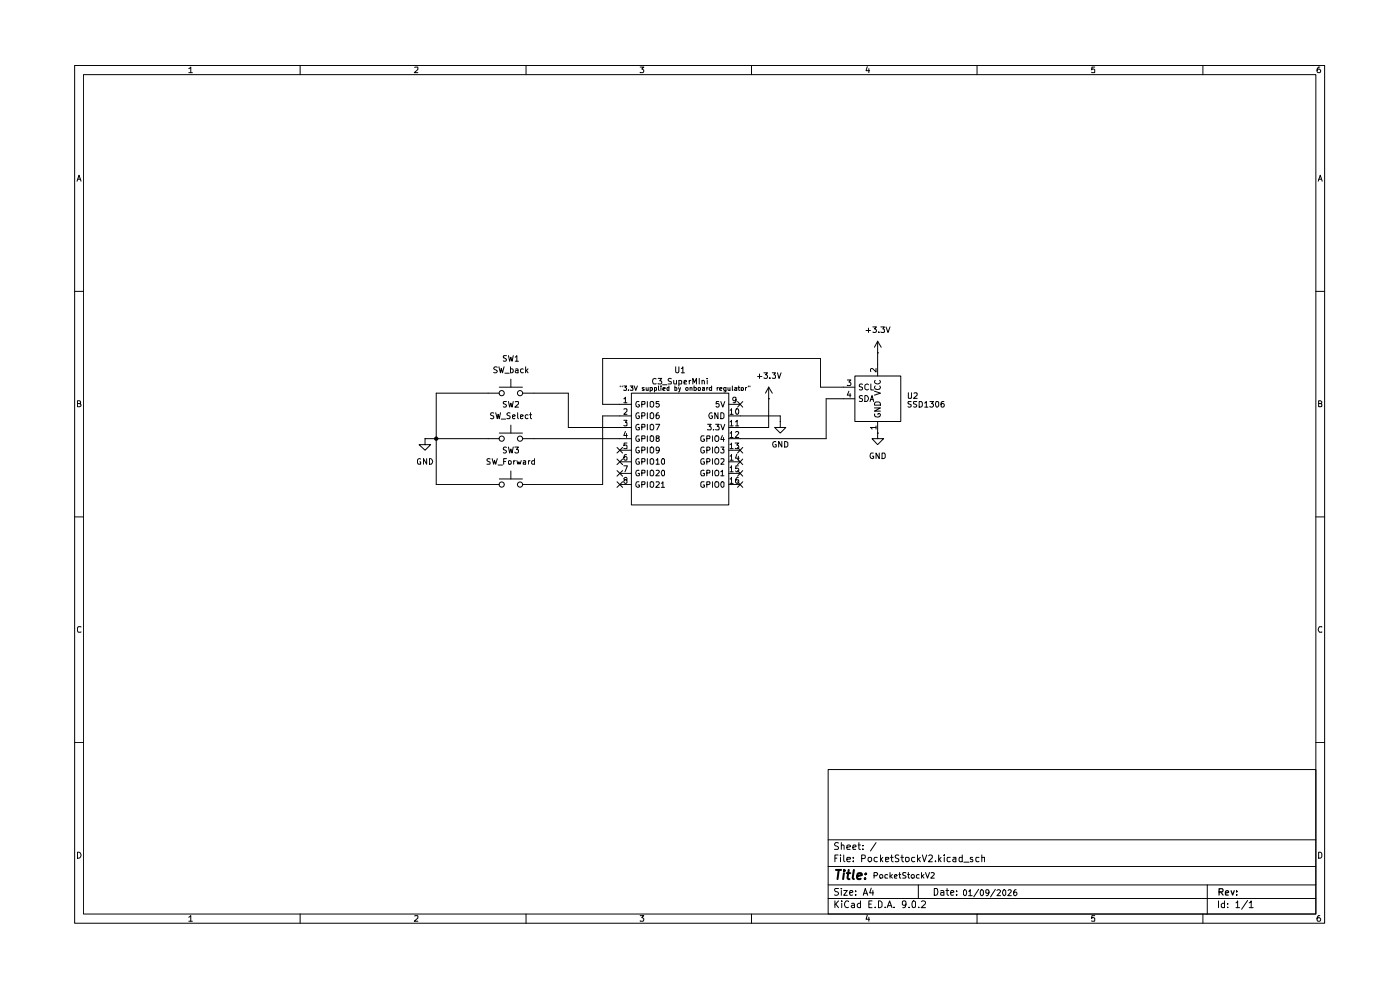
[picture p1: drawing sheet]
(kicad_sch
 (version 20250114)
 (generator "eeschema")
 (generator_version "9.0")
 (paper "A4")
 (lib_symbols
  (symbol "Switch:SW_Push"
   (pin_numbers (hide yes))
   (pin_names
    (offset 1.016) (hide yes)) (exclude_from_sim no) (in_bom yes) (on_board yes)
   (property "Reference" "SW" (at 1.27 2.54 0) (effects (font (size 1.27 1.27)) (justify left)))
   (property "Value" "SW_Push" (at 0 -1.524 0) (effects (font (size 1.27 1.27))))
   (property "Footprint" "" (at 0 5.08 0) (effects (font (size 1.27 1.27)) (hide yes)))
   (property "Datasheet" "~" (at 0 5.08 0) (effects (font (size 1.27 1.27)) (hide yes)))
   (property "Description" "Push button switch, generic, two pins" (at 0 0 0) (effects (font (size 1.27 1.27)) (hide yes)))
   (symbol "SW_Push_0_1"
    (circle (center -2.032 0) (radius 0.508) (stroke (width 0) (type default)) (fill (type none)))
    (polyline (pts (xy 0 1.27) (xy 0 3.048)) (stroke (width 0) (type default)) (fill (type none)))
    (circle (center 2.032 0) (radius 0.508) (stroke (width 0) (type default)) (fill (type none)))
    (polyline (pts (xy 2.54 1.27) (xy -2.54 1.27)) (stroke (width 0) (type default)) (fill (type none)))
    (pin passive line (at -5.08 0 0) (length 2.54) (name "1" (effects (font (size 1.27 1.27)))) (number "1" (effects (font (size 1.27 1.27)))))
    (pin passive line (at 5.08 0 180) (length 2.54) (name "2" (effects (font (size 1.27 1.27)))) (number "2" (effects (font (size 1.27 1.27))))))
   (embedded_fonts no))
  (symbol "esp_32:SSD1306" (exclude_from_sim no) (in_bom yes) (on_board yes)
   (property "Reference" "U" (at 0 0 0) (effects (font (size 1.27 1.27))))
   (property "Value" "" (at 0 0 0) (effects (font (size 1.27 1.27))))
   (property "Footprint" "" (at 0 0 0) (effects (font (size 1.27 1.27)) (hide yes)))
   (property "Datasheet" "" (at 0 0 0) (effects (font (size 1.27 1.27)) (hide yes)))
   (property "Description" "" (at 0 0 0) (effects (font (size 1.27 1.27)) (hide yes)))
   (symbol "SSD1306_1_1"
    (text_box "" (at -5.08 5.08 0) (size 10.16 -10.16)
    (margins 1.016 1.016 1.016 1.016) (stroke (width 0) (type solid)) (fill (type none)) (effects (font (size 1.27 1.27)) (justify left top)))
    (pin bidirectional line (at -7.62 2.54 0) (length 2.54) (name "SCL" (effects (font (size 1.27 1.27)))) (number "3" (effects (font (size 1.27 1.27)))))
    (pin bidirectional line (at -7.62 0 0) (length 2.54) (name "SDA" (effects (font (size 1.27 1.27)))) (number "4" (effects (font (size 1.27 1.27)))))
    (pin power_in line (at 0 7.62 270) (length 2.54) (name "VCC" (effects (font (size 1.27 1.27)))) (number "2" (effects (font (size 1.27 1.27)))))
    (pin power_in line (at 0 -7.62 90) (length 2.54) (name "GND" (effects (font (size 1.27 1.27)))) (number "1" (effects (font (size 1.27 1.27))))))
   (embedded_fonts no))
  (symbol "esp_32:esp32_c3_supermini" (exclude_from_sim no) (in_bom yes) (on_board yes)
   (property "Reference" "U1" (at 0.635 17.78 0) (effects (font (size 1.27 1.27))))
   (property "Value" "C3_SuperMIni" (at 0.635 15.24 0) (effects (font (size 1.27 1.27))))
   (property "Footprint" "" (at 0 0 0) (effects (font (size 1.27 1.27)) (hide yes)))
   (property "Datasheet" "" (at 0 0 0) (effects (font (size 1.27 1.27)) (hide yes)))
   (property "Description" "" (at 0 0 0) (effects (font (size 1.27 1.27)) (hide yes)))
   (symbol "esp32_c3_supermini_0_1"
    (rectangle (start -10.16 12.7) (end 11.43 -12.065) (stroke (width 0) (type default)) (fill (type none))))
   (symbol "esp32_c3_supermini_1_1"
    (pin bidirectional line (at -12.7 10.16 0) (length 2.54) (name "GPIO5" (effects (font (size 1.27 1.27)))) (number "1" (effects (font (size 1.27 1.27)))))
    (pin bidirectional line (at -12.7 7.62 0) (length 2.54) (name "GPIO6" (effects (font (size 1.27 1.27)))) (number "2" (effects (font (size 1.27 1.27)))))
    (pin bidirectional line (at -12.7 5.08 0) (length 2.54) (name "GPIO7" (effects (font (size 1.27 1.27)))) (number "3" (effects (font (size 1.27 1.27)))))
    (pin bidirectional line (at -12.7 2.54 0) (length 2.54) (name "GPIO8" (effects (font (size 1.27 1.27)))) (number "4" (effects (font (size 1.27 1.27)))))
    (pin bidirectional line (at -12.7 0 0) (length 2.54) (name "GPIO9" (effects (font (size 1.27 1.27)))) (number "5" (effects (font (size 1.27 1.27)))))
    (pin bidirectional line (at -12.7 -2.54 0) (length 2.54) (name "GPIO10" (effects (font (size 1.27 1.27)))) (number "6" (effects (font (size 1.27 1.27)))))
    (pin bidirectional line (at -12.7 -5.08 0) (length 2.54) (name "GPIO20" (effects (font (size 1.27 1.27)))) (number "7" (effects (font (size 1.27 1.27)))))
    (pin bidirectional line (at -12.7 -7.62 0) (length 2.54) (name "GPIO21" (effects (font (size 1.27 1.27)))) (number "8" (effects (font (size 1.27 1.27)))))
    (pin power_in line (at 13.97 10.16 180) (length 2.54) (name "5V" (effects (font (size 1.27 1.27)))) (number "9" (effects (font (size 1.27 1.27)))))
    (pin power_in line (at 13.97 7.62 180) (length 2.54) (name "GND" (effects (font (size 1.27 1.27)))) (number "10" (effects (font (size 1.27 1.27)))))
    (pin passive line (at 13.97 5.08 180) (length 2.54) (name "3.3V" (effects (font (size 1.27 1.27)))) (number "11" (effects (font (size 1.27 1.27)))))
    (pin bidirectional line (at 13.97 2.54 180) (length 2.54) (name "GPIO4" (effects (font (size 1.27 1.27)))) (number "12" (effects (font (size 1.27 1.27)))))
    (pin bidirectional line (at 13.97 0 180) (length 2.54) (name "GPIO3" (effects (font (size 1.27 1.27)))) (number "13" (effects (font (size 1.27 1.27)))))
    (pin bidirectional line (at 13.97 -2.54 180) (length 2.54) (name "GPIO2" (effects (font (size 1.27 1.27)))) (number "14" (effects (font (size 1.27 1.27)))))
    (pin bidirectional line (at 13.97 -5.08 180) (length 2.54) (name "GPIO1" (effects (font (size 1.27 1.27)))) (number "15" (effects (font (size 1.27 1.27)))))
    (pin bidirectional line (at 13.97 -7.62 180) (length 2.54) (name "GPIO0" (effects (font (size 1.27 1.27)))) (number "16" (effects (font (size 1.27 1.27))))))
   (embedded_fonts no))
  (symbol "power:+3.3V"
   (power)
   (pin_numbers (hide yes))
   (pin_names
    (offset 0) (hide yes)) (exclude_from_sim no) (in_bom yes) (on_board yes)
   (property "Reference" "#PWR" (at 0 -3.81 0) (effects (font (size 1.27 1.27)) (hide yes)))
   (property "Value" "+3.3V" (at 0 3.556 0) (effects (font (size 1.27 1.27))))
   (property "Footprint" "" (at 0 0 0) (effects (font (size 1.27 1.27)) (hide yes)))
   (property "Datasheet" "" (at 0 0 0) (effects (font (size 1.27 1.27)) (hide yes)))
   (property "Description" "Power symbol creates a global label with name \"+3.3V\"" (at 0 0 0) (effects (font (size 1.27 1.27)) (hide yes)))
   (symbol "+3.3V_0_1"
    (polyline (pts (xy -0.762 1.27) (xy 0 2.54)) (stroke (width 0) (type default)) (fill (type none)))
    (polyline (pts (xy 0 2.54) (xy 0.762 1.27)) (stroke (width 0) (type default)) (fill (type none)))
    (polyline (pts (xy 0 0) (xy 0 2.54)) (stroke (width 0) (type default)) (fill (type none))))
   (symbol "+3.3V_1_1"
    (pin power_in line (at 0 0 90) (length 0) (name "~" (effects (font (size 1.27 1.27)))) (number "1" (effects (font (size 1.27 1.27))))))
   (embedded_fonts no))
  (symbol "power:GND"
   (power)
   (pin_numbers (hide yes))
   (pin_names
    (offset 0) (hide yes)) (exclude_from_sim no) (in_bom yes) (on_board yes)
   (property "Reference" "#PWR" (at 0 -6.35 0) (effects (font (size 1.27 1.27)) (hide yes)))
   (property "Value" "GND" (at 0 -3.81 0) (effects (font (size 1.27 1.27))))
   (property "Footprint" "" (at 0 0 0) (effects (font (size 1.27 1.27)) (hide yes)))
   (property "Datasheet" "" (at 0 0 0) (effects (font (size 1.27 1.27)) (hide yes)))
   (property "Description" "Power symbol creates a global label with name \"GND\" , ground" (at 0 0 0) (effects (font (size 1.27 1.27)) (hide yes)))
   (symbol "GND_0_1"
    (polyline (pts (xy 0 0) (xy 0 -1.27) (xy 1.27 -1.27) (xy 0 -2.54) (xy -1.27 -1.27) (xy 0 -1.27)) (stroke (width 0) (type default)) (fill (type none))))
   (symbol "GND_1_1"
    (pin power_in line (at 0 0 270) (length 0) (name "~" (effects (font (size 1.27 1.27)))) (number "1" (effects (font (size 1.27 1.27))))))
   (embedded_fonts no)))
 (text "01/09/2026"
  (exclude_from_sim no)
  (at 212.852 193.548 0)
  (effects (font (size 1.27 1.27))))
 (text "PocketStockV2\n"
  (exclude_from_sim no)
  (at 193.802 189.738 0)
  (effects (font (size 1.27 1.27))))
 (text "\"3.3V supplied by onboard regulator\""
  (exclude_from_sim no)
  (at 145.288 81.788 0)
  (effects (font (size 1.016 1.016))))
 (junction
  (at 90.17 92.71)
  (diameter 0)
  (color 0 0 0 0))
 (no_connect
  (at 130.81 97.79))
 (no_connect
  (at 157.48 102.87))
 (no_connect
  (at 130.81 102.87))
 (no_connect
  (at 157.48 95.25))
 (no_connect
  (at 157.48 85.09))
 (no_connect
  (at 157.48 97.79))
 (no_connect
  (at 130.81 95.25))
 (no_connect
  (at 130.81 100.33))
 (no_connect
  (at 157.48 100.33))
 (wire
  (pts (xy 119.38 90.17) (xy 130.81 90.17))
  (stroke (width 0) (type default)))
 (wire
  (pts (xy 176.53 83.82) (xy 180.34 83.82))
  (stroke (width 0) (type default)))
 (wire
  (pts (xy 111.76 102.87) (xy 127 102.87))
  (stroke (width 0) (type default)))
 (wire
  (pts (xy 127 74.93) (xy 175.26 74.93))
  (stroke (width 0) (type default)))
 (wire
  (pts (xy 90.17 92.71) (xy 101.6 92.71))
  (stroke (width 0) (type default)))
 (wire
  (pts (xy 101.6 82.55) (xy 90.17 82.55))
  (stroke (width 0) (type default)))
 (wire
  (pts (xy 157.48 92.71) (xy 176.53 92.71))
  (stroke (width 0) (type default)))
 (wire
  (pts (xy 127 87.63) (xy 130.81 87.63))
  (stroke (width 0) (type default)))
 (wire
  (pts (xy 175.26 81.28) (xy 180.34 81.28))
  (stroke (width 0) (type default)))
 (wire
  (pts (xy 90.17 82.55) (xy 90.17 92.71))
  (stroke (width 0) (type default)))
 (wire
  (pts (xy 175.26 81.28) (xy 175.26 74.93))
  (stroke (width 0) (type default)))
 (wire
  (pts (xy 166.37 87.63) (xy 166.37 88.9))
  (stroke (width 0) (type default)))
 (wire
  (pts (xy 176.53 92.71) (xy 176.53 83.82))
  (stroke (width 0) (type default)))
 (wire
  (pts (xy 90.17 102.87) (xy 90.17 92.71))
  (stroke (width 0) (type default)))
 (wire
  (pts (xy 127 102.87) (xy 127 87.63))
  (stroke (width 0) (type default)))
 (wire
  (pts (xy 157.48 87.63) (xy 166.37 87.63))
  (stroke (width 0) (type default)))
 (wire
  (pts (xy 101.6 102.87) (xy 90.17 102.87))
  (stroke (width 0) (type default)))
 (wire
  (pts (xy 119.38 82.55) (xy 119.38 90.17))
  (stroke (width 0) (type default)))
 (wire
  (pts (xy 163.83 83.82) (xy 163.83 90.17))
  (stroke (width 0) (type default)))
 (wire
  (pts (xy 130.81 85.09) (xy 127 85.09))
  (stroke (width 0) (type default)))
 (wire
  (pts (xy 111.76 82.55) (xy 119.38 82.55))
  (stroke (width 0) (type default)))
 (wire
  (pts (xy 187.96 73.66) (xy 187.96 76.2))
  (stroke (width 0) (type default)))
 (wire
  (pts (xy 127 85.09) (xy 127 74.93))
  (stroke (width 0) (type default)))
 (wire
  (pts (xy 111.76 92.71) (xy 130.81 92.71))
  (stroke (width 0) (type default)))
 (wire
  (pts (xy 87.63 92.71) (xy 90.17 92.71))
  (stroke (width 0) (type default)))
 (wire
  (pts (xy 157.48 90.17) (xy 163.83 90.17))
  (stroke (width 0) (type default)))
 (symbol
  (lib_id "power:GND")
  (at 187.96 91.44 0)
  (unit 1)
  (exclude_from_sim no)
  (in_bom yes)
  (on_board yes)
  (dnp no)
  (fields_autoplaced yes)
  (property "Reference" "#PWR04" (at 187.96 97.79 0) (effects (font (size 1.27 1.27)) (hide yes)))
  (property "Value" "GND" (at 187.96 96.52 0) (effects (font (size 1.27 1.27))))
  (property "Footprint" "" (at 187.96 91.44 0) (effects (font (size 1.27 1.27)) (hide yes)))
  (property "Datasheet" "" (at 187.96 91.44 0) (effects (font (size 1.27 1.27)) (hide yes)))
  (property "Description" "Power symbol creates a global label with name \"GND\" , ground" (at 187.96 91.44 0) (effects (font (size 1.27 1.27)) (hide yes)))
  (pin "1"))
 (symbol
  (lib_id "power:+3.3V")
  (at 187.96 73.66 0)
  (unit 1)
  (exclude_from_sim no)
  (in_bom yes)
  (on_board yes)
  (dnp no)
  (fields_autoplaced yes)
  (property "Reference" "#PWR03" (at 187.96 77.47 0) (effects (font (size 1.27 1.27)) (hide yes)))
  (property "Value" "+3.3V" (at 187.96 68.58 0) (effects (font (size 1.27 1.27))))
  (property "Footprint" "" (at 187.96 73.66 0) (effects (font (size 1.27 1.27)) (hide yes)))
  (property "Datasheet" "" (at 187.96 73.66 0) (effects (font (size 1.27 1.27)) (hide yes)))
  (property "Description" "Power symbol creates a global label with name \"+3.3V\"" (at 187.96 73.66 0) (effects (font (size 1.27 1.27)) (hide yes)))
  (pin "1"))
 (symbol
  (lib_id "power:GND")
  (at 166.37 88.9 0)
  (unit 1)
  (exclude_from_sim no)
  (in_bom yes)
  (on_board yes)
  (dnp no)
  (fields_autoplaced yes)
  (property "Reference" "#PWR01" (at 166.37 95.25 0) (effects (font (size 1.27 1.27)) (hide yes)))
  (property "Value" "GND" (at 166.37 93.98 0) (effects (font (size 1.27 1.27))))
  (property "Footprint" "" (at 166.37 88.9 0) (effects (font (size 1.27 1.27)) (hide yes)))
  (property "Datasheet" "" (at 166.37 88.9 0) (effects (font (size 1.27 1.27)) (hide yes)))
  (property "Description" "Power symbol creates a global label with name \"GND\" , ground" (at 166.37 88.9 0) (effects (font (size 1.27 1.27)) (hide yes)))
  (pin "1"))
 (symbol
  (lib_id "Switch:SW_Push")
  (at 106.68 82.55 0)
  (unit 1)
  (exclude_from_sim no)
  (in_bom yes)
  (on_board yes)
  (dnp no)
  (fields_autoplaced yes)
  (property "Reference" "SW1" (at 106.68 74.93 0) (effects (font (size 1.27 1.27))))
  (property "Value" "SW_back" (at 106.68 77.47 0) (effects (font (size 1.27 1.27))))
  (property "Footprint" "Button_Switch_THT:SW_PUSH_6mm" (at 106.68 77.47 0) (effects (font (size 1.27 1.27)) (hide yes)))
  (property "Datasheet" "~" (at 106.68 77.47 0) (effects (font (size 1.27 1.27)) (hide yes)))
  (property "Description" "Push button switch, generic, two pins" (at 106.68 82.55 0) (effects (font (size 1.27 1.27)) (hide yes)))
  (pin "1")
  (pin "2"))
 (symbol
  (lib_id "power:GND")
  (at 87.63 92.71 0)
  (unit 1)
  (exclude_from_sim no)
  (in_bom yes)
  (on_board yes)
  (dnp no)
  (fields_autoplaced yes)
  (property "Reference" "#PWR05" (at 87.63 99.06 0) (effects (font (size 1.27 1.27)) (hide yes)))
  (property "Value" "GND" (at 87.63 97.79 0) (effects (font (size 1.27 1.27))))
  (property "Footprint" "" (at 87.63 92.71 0) (effects (font (size 1.27 1.27)) (hide yes)))
  (property "Datasheet" "" (at 87.63 92.71 0) (effects (font (size 1.27 1.27)) (hide yes)))
  (property "Description" "Power symbol creates a global label with name \"GND\" , ground" (at 87.63 92.71 0) (effects (font (size 1.27 1.27)) (hide yes)))
  (pin "1"))
 (symbol
  (lib_id "esp_32:esp32_c3_supermini")
  (at 143.51 95.25 0)
  (unit 1)
  (exclude_from_sim no)
  (in_bom yes)
  (on_board yes)
  (dnp no)
  (fields_autoplaced yes)
  (property "Reference" "U1" (at 144.145 77.47 0) (effects (font (size 1.27 1.27))))
  (property "Value" "C3_SuperMIni" (at 144.145 80.01 0) (effects (font (size 1.27 1.27))))
  (property "Footprint" "esp_32:ESP_32_C3_SuperMini" (at 143.51 95.25 0) (effects (font (size 1.27 1.27)) (hide yes)))
  (property "Datasheet" "" (at 143.51 95.25 0) (effects (font (size 1.27 1.27)) (hide yes)))
  (property "Description" "" (at 143.51 95.25 0) (effects (font (size 1.27 1.27)) (hide yes)))
  (pin "1")
  (pin "7")
  (pin "10")
  (pin "11")
  (pin "12")
  (pin "13")
  (pin "14")
  (pin "15")
  (pin "16")
  (pin "9")
  (pin "6")
  (pin "8")
  (pin "5")
  (pin "3")
  (pin "4")
  (pin "2"))
 (symbol
  (lib_id "Switch:SW_Push")
  (at 106.68 102.87 0)
  (unit 1)
  (exclude_from_sim no)
  (in_bom yes)
  (on_board yes)
  (dnp no)
  (fields_autoplaced yes)
  (property "Reference" "SW3" (at 106.68 95.25 0) (effects (font (size 1.27 1.27))))
  (property "Value" "SW_Forward" (at 106.68 97.79 0) (effects (font (size 1.27 1.27))))
  (property "Footprint" "Button_Switch_THT:SW_PUSH_6mm" (at 106.68 97.79 0) (effects (font (size 1.27 1.27)) (hide yes)))
  (property "Datasheet" "~" (at 106.68 97.79 0) (effects (font (size 1.27 1.27)) (hide yes)))
  (property "Description" "Push button switch, generic, two pins" (at 106.68 102.87 0) (effects (font (size 1.27 1.27)) (hide yes)))
  (pin "1")
  (pin "2"))
 (symbol
  (lib_id "power:+3.3V")
  (at 163.83 83.82 0)
  (unit 1)
  (exclude_from_sim no)
  (in_bom yes)
  (on_board yes)
  (dnp no)
  (fields_autoplaced yes)
  (property "Reference" "#PWR02" (at 163.83 87.63 0) (effects (font (size 1.27 1.27)) (hide yes)))
  (property "Value" "+3.3V" (at 163.83 78.74 0) (effects (font (size 1.27 1.27))))
  (property "Footprint" "" (at 163.83 83.82 0) (effects (font (size 1.27 1.27)) (hide yes)))
  (property "Datasheet" "" (at 163.83 83.82 0) (effects (font (size 1.27 1.27)) (hide yes)))
  (property "Description" "Power symbol creates a global label with name \"+3.3V\"" (at 163.83 83.82 0) (effects (font (size 1.27 1.27)) (hide yes)))
  (pin "1"))
 (symbol
  (lib_id "esp_32:SSD1306")
  (at 187.96 83.82 0)
  (unit 1)
  (exclude_from_sim no)
  (in_bom yes)
  (on_board yes)
  (dnp no)
  (fields_autoplaced yes)
  (property "Reference" "U2" (at 194.31 83.1849 0) (effects (font (size 1.27 1.27)) (justify left)))
  (property "Value" "SSD1306" (at 194.31 85.09 0) (effects (font (size 1.27 1.27)) (justify left)))
  (property "Footprint" "esp_32:SSD1306" (at 187.96 83.82 0) (effects (font (size 1.27 1.27)) (hide yes)))
  (property "Datasheet" "" (at 187.96 83.82 0) (effects (font (size 1.27 1.27)) (hide yes)))
  (property "Description" "" (at 187.96 83.82 0) (effects (font (size 1.27 1.27)) (hide yes)))
  (pin "1")
  (pin "3")
  (pin "4")
  (pin "2"))
 (symbol
  (lib_id "Switch:SW_Push")
  (at 106.68 92.71 0)
  (unit 1)
  (exclude_from_sim no)
  (in_bom yes)
  (on_board yes)
  (dnp no)
  (fields_autoplaced yes)
  (property "Reference" "SW2" (at 106.68 85.09 0) (effects (font (size 1.27 1.27))))
  (property "Value" "SW_Select" (at 106.68 87.63 0) (effects (font (size 1.27 1.27))))
  (property "Footprint" "Button_Switch_THT:SW_PUSH_6mm" (at 106.68 87.63 0) (effects (font (size 1.27 1.27)) (hide yes)))
  (property "Datasheet" "~" (at 106.68 87.63 0) (effects (font (size 1.27 1.27)) (hide yes)))
  (property "Description" "Push button switch, generic, two pins" (at 106.68 92.71 0) (effects (font (size 1.27 1.27)) (hide yes)))
  (pin "1")
  (pin "2"))
 (sheet_instances
  (path ""
   (page "1")))
 (embedded_fonts no))
